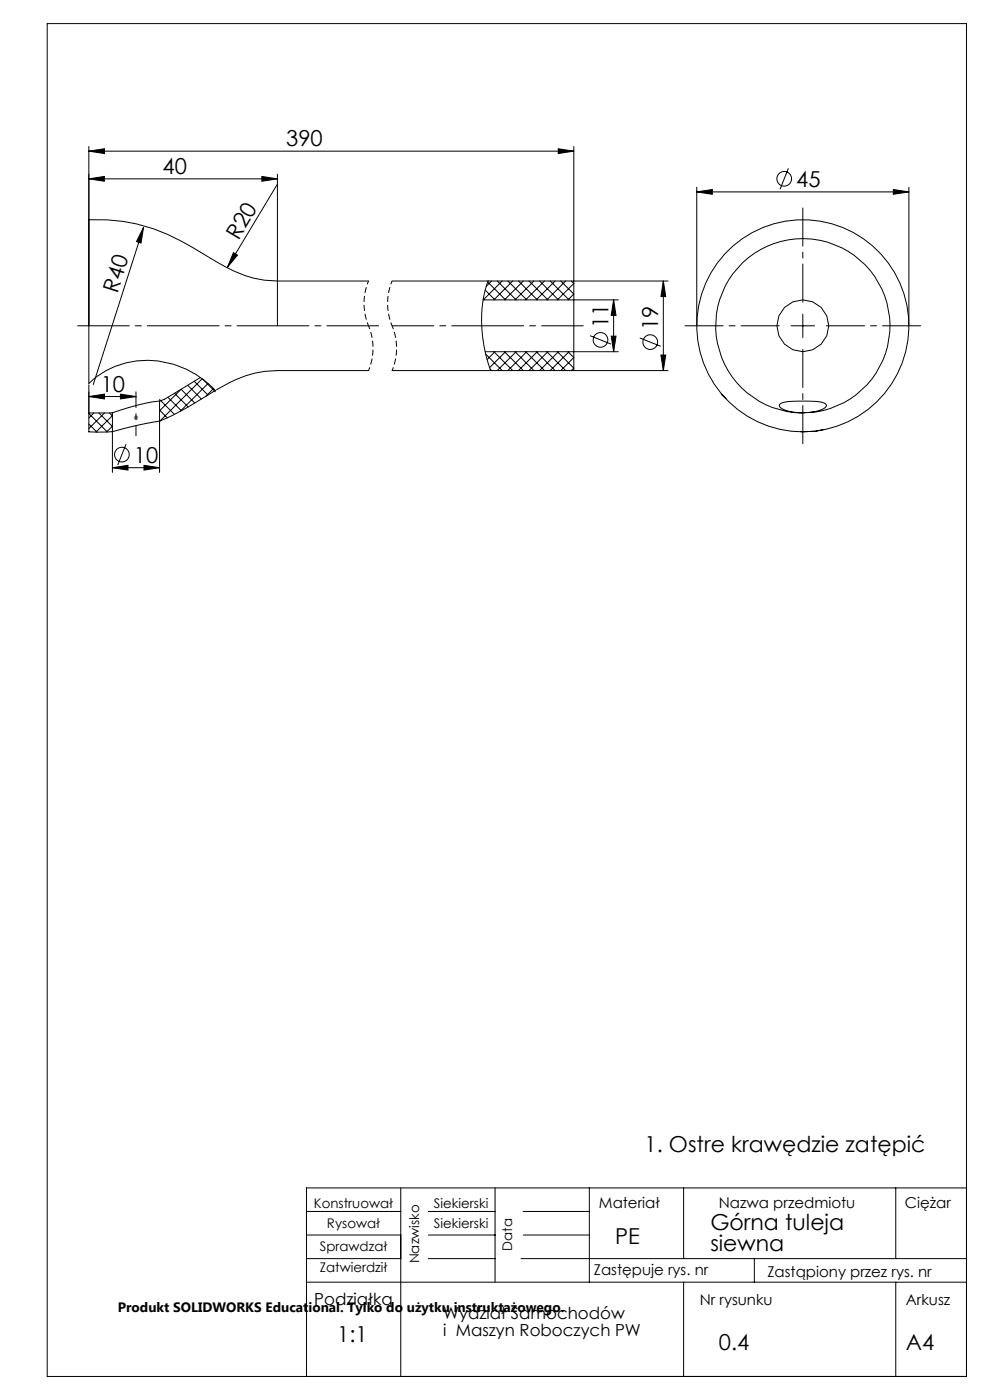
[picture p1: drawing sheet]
<svg xmlns="http://www.w3.org/2000/svg" width="210mm" height="297mm" viewBox="0 0 210 297" stroke-linecap="round" stroke-linejoin="round" font-family="sans-serif">
<g fill="none" stroke="#000" stroke-width=".21">
<path d="M10 5h195v287h-195zM18.8 37.9l3.3-.5v1zM18.8 32.1l3.3-.5v1zM18.8 31.1v38M18.8 37.9h40M18.8 32.1h102.9M55.5 37.4l3.3 .5-3.3 .5zM58.8 39.2l-10.6 17.5M58.8 36.9v32.2M118.4 31.6l3.3 .5-3.3 .5zM121.7 31.1v47.5M147.8 39.7v29.4"/>
<path d="M167.2 35.7l-1.7 4.5M192.8 39.7v29.4M30.4 48.3l-.5 3.3-1-.3zM30.4 48.3l-10.6 33.3M49.5 53.6l.9 .5-2.2 2.6zM78.2 59.6h-19.4a24.1 24.1 0 0 1-12.6-3.9l-3.1-1.9a41.5 41.5 0 0 0-20.3-7.2h-4v34.8a18.8 18.8 0 0 1 26.7 1.3l.2 .1-.2 .2a73.6 73.6 0 0 1-11.7 6.3l-4.5 .9-5.5 1.4h-5v-8.5M83.2 59.6h58.5M103.5 59.8l3.7 3.8M103.5 59.6a28.4 28.4 0 0 0 .6 19M104.3 59.6l-1.2 1.1M105.5 59.6l4 4M106.5 59.6l-4 4"/>
<path d="M107.7 59.6l4 4M108.8 59.6l-4 4M110 59.6l4 4M111 59.6l-4 4M112.2 59.6l4 4M113.3 59.6l-4 4M114.5 59.6l4 4M115.5 59.6l-4 4M116.7 59.6l4 4M117.7 59.6l-4 4M119 59.6l2.7 2.8-1.2 1.2M120 59.6l-4 4"/>
<path d="M121.2 59.6l.5 .5-3.5 3.5M140.7 59.6v19M140.7 59.6l.5 3.3h-1zM147.8 40.7l3.3-.5v1zM147.8 40.7h45M189.5 40.2l3.3 .5-3.3 .5zM78.2 78.6h-19.4a24 24 0 0 0-12.9 4.1M83.2 78.6h58.5M102.5 63.4l.2 .2M102.9 61.5l2.1 2.1M103 75.1l3.5 3.5M104 78.3l.3 .3"/>
<path d="M104.8 74.6l4 4M105 74.6l-1.7 1.7M107 74.6l4 4M107.2 74.6l-3.3 3.4M109.3 74.6l4 4M109.5 74.6l-4 4M111.5 74.6l4 4M111.7 74.6l-4 4M113.7 74.6l4 4M114 74.6l-4 4M116 74.6l4 4M116.2 74.6l-4 4"/>
<path d="M118.2 74.6l3.5 3.5-.5 .5M118.5 74.6l-4 4M120.5 74.6l1.2 1.3-2.7 2.7M120.7 74.6l-4 4M125.2 71.2l4.4 1.8M129.7 71.3h1l-.5 3.3zM130.2 63.6v11M130.2 63.6l.5 3.3h-1zM131.2 63.6h-28.7M131.2 74.6h-28.3M135.7 71.7l4.5 1.8M140.2 75.3h1l-.5 3.3z"/>
<path d="M167.8 69.1h5M170.3 66.6v5M18.8 87.7l4 3.9M18.8 90l1.8 1.7M18.8 81.6v5.9M18.8 84.1l3.3-.5v1zM18.8 84.1h10M19.9 87.6l-1.1 1.1M21 87.6l2.8 2.9M22.2 87.6l-3.4 3.3M23.2 87.6l.6 .6M23.8 87.6h-5"/>
<path d="M23.8 87.6v12.6M23.8 99.2l3.3-.5v1zM23.8 99.2h10M23.8 88.2l-3.4 3.5M23.8 90.4l-1.2 1.2M25.5 83.6l3.3 .5-3.3 .5zM26.7 94.2l-1.7 4.5M28.8 83.1v1.2M30.5 98.7l3.3 .5-3.3 .5zM33.8 89.2l.1 .1M33.8 87l1.7 1.6M33.8 84.8l3.2 3.1"/>
<path d="M33.8 85.1a43.4 43.4 0 0 0-9.8 2.4l-.2 .1M33.8 85.1v15.1M35.6 84.3l2.9 2.8M37 83.4l2.9 2.9M39.8 81.7l2.9 3M41.2 80.9l2.9 2.9M41.3 85.5l-2.9-2.9-4.6 4.6M42.5 80.1l-7.6 4.6-1.1 .4M42.9 80.3l-9 9M43 80.4l2.7 2.7M44.1 81.3l-5.9 5.9M45.3 82.4l-1.6 1.7"/>
<path d="M153 83.7l1 .9M171.7 87.5a6 6 0 0 0 3.4-1.1 .57 .57 0 0 0 .1-.7 .57 .57 0 0 0-.5-.3 25.9 25.9 0 0 0-8.9 .1l-.3 .2a.57 .57 0 0 0-.2 .6 .57 .57 0 0 0 .5 .4l2.2 .7 2.8 .2M174.7 91.1l-1.7 .4-3.1 .1M65 257h20M85 252v40M90.8 257h14.2M105 252v20M111 257h14M125 252v20M145 252v15M190 252v15M205 252h-140v40"/>
<path d="M65 267h20M65 262h20M65 272h140M90.8 267h14.2M90.8 262h14.2M110.5 267h94.5M111 262h14M145 272v20M160 267v5M190 272v20"/>
<circle cx="166.3" cy="37.9" r="1.56"/>
<circle cx="127.4" cy="72.1" r="1.56"/>
<circle cx="137.9" cy="72.6" r="1.56"/>
<circle cx="170.3" cy="69.1" r="22.5"/>
<circle cx="170.3" cy="69.1" r="5.5"/>
<circle cx="170.3" cy="69.1" r="18.5"/>
<circle cx="25.9" cy="96.4" r="1.56"/>
</g>
<path d="M78.2 59.6a12.4 12.4 0 0 0 0 9.5M83.2 59.6a12.4 12.4 0 0 0 0 9.5M78.2 69.1a12.4 12.4 0 0 1 0 9.5M83.2 69.1a12.4 12.4 0 0 1 0 9.5" fill="none" stroke="#000" stroke-width=".21" stroke-dasharray="1.3 .6" stroke-dashoffset=".5" stroke-linecap="butt"/>
<path d="M28.3 88.6h1M28.5 88.3l.7 .7M28.8 88.1v1M29.2 88.3l-.7 .7" fill="none" stroke="#808080" stroke-width=".21"/>
<path d="M16.5 69.1h63.8" fill="none" stroke="#000" stroke-width=".21" stroke-dasharray="15.2 1.3 1.3 1.3" stroke-dashoffset="4.3"/>
<path d="M83.2 69.1h40.5" fill="none" stroke="#000" stroke-width=".21" stroke-dasharray="15.2 1.3 1.3 1.3" stroke-dashoffset="6.4"/>
<path d="M28.8 84.3v8.2" fill="none" stroke="#000" stroke-width=".21" stroke-dasharray="15.2 1.3 1.3 1.3" stroke-dashoffset="13.1"/>
<path d="M165.3 69.1h-20M170.3 64.1v-20M170.3 74.1v20M175.3 69.1h20" fill="none" stroke="#000" stroke-width=".21" stroke-dasharray="15.2 1.3 1.3 1.3" stroke-dashoffset="7.1"/>
<path d="M0 0h210v297h-210z" fill="none" stroke="#fff" stroke-width=".5"/>
<g fill="#000">
<path d="M30.4 48.3l-.5 3.3-1-.3zM49.5 53.6l.9 .5-2.2 2.6z"/>
<path d="M18.8 37.9l3.3-.5v1zM55.5 37.4l3.3 .5-3.3 .5z"/>
<path d="M18.8 32.1l3.3-.5v1zM118.4 31.6l3.3 .5-3.3 .5z"/>
<path d="M147.8 40.7l3.3-.5v1zM189.5 40.2l3.3 .5-3.3 .5z"/>
<path d="M130.2 63.6l.5 3.3h-1zM129.7 71.3h1l-.5 3.3z"/>
<path d="M140.2 75.3h1l-.5 3.3zM140.7 59.6l.5 3.3h-1z"/>
<path d="M23.8 99.2l3.3-.5v1zM30.5 98.7l3.3 .5-3.3 .5z"/>
<path d="M25.5 83.6l3.3 .5-3.3 .5zM18.8 84.1l3.3-.5v1z"/>
</g>
<g font-size="4.7">
<text x="60.7" y="31.1">390</text>
<text x="34.5" y="36.9">40</text>
<text x="168.9" y="39.6">45</text>
<text x="50.6" y="51.1" transform="rotate(-59 50.6 51.1)">R20</text>
<text x="24.9" y="62.3" transform="rotate(-72 24.9 62.3)">R40</text>
<text x="129.1" y="69.5" transform="rotate(-90 129.1 69.5)">11</text>
<text x="139.6" y="70" transform="rotate(-90 139.6 70)">19</text>
<text x="21.4" y="83.1">10</text>
<text x="28.4" y="98.2">10</text>
<text x="136.7" y="244.3">1. Ostre krawędzie zatępić</text>
<text x="130.5" y="263.8">PE</text>
<text x="150.7" y="261">Górna tuleja</text>
<text x="150.7" y="265.5">siewna</text>
<text x="71.5" y="284.7">1:1</text>
<text x="152.5" y="286.4">0.4</text>
<text x="192.1" y="286.4">A4</text>
</g>
<g font-size="3.5">
<text x="66.7" y="276.9">Podziałka</text>
<text x="94" y="279.8">Wydział Samochodów</text>
<text x="94" y="283.3">i Maszyn Roboczych PW</text>
</g>
<g font-size="3.2">
<text x="127" y="256.2">Materiał</text>
<text x="152.5" y="256.2">Nazwa przedmiotu</text>
<text x="192" y="256.2">Ciężar</text>
<text x="126" y="270.5">Zastępuje rys. nr</text>
<text x="162.8" y="270.8">Zastąpiony przez rys. nr</text>
<text x="148.4" y="276.8">Nr rysunku</text>
<text x="192.1" y="276.8">Arkusz</text>
</g>
<text font-size="2.9" x="25" y="278.3">Produkt SOLIDWORKS Educational. Tylko do użytku instruktażowego.</text>
<g font-size="2.8">
<text x="66.6" y="256.2">Konstruował</text>
<text x="92.1" y="256.2">Siekierski</text>
<text x="69.4" y="260.4">Rysował</text>
<text x="92.1" y="260.4">Siekierski</text>
<text x="67.8" y="269.8">Zatwierdził</text>
<text x="67.8" y="265.5">Sprawdzał</text>
<text x="88.9" y="268" transform="rotate(-90 88.9 268)">Nazwisko</text>
<text x="108.6" y="265.4" transform="rotate(-90 108.6 265.4)">Data</text>
</g>
</svg>
